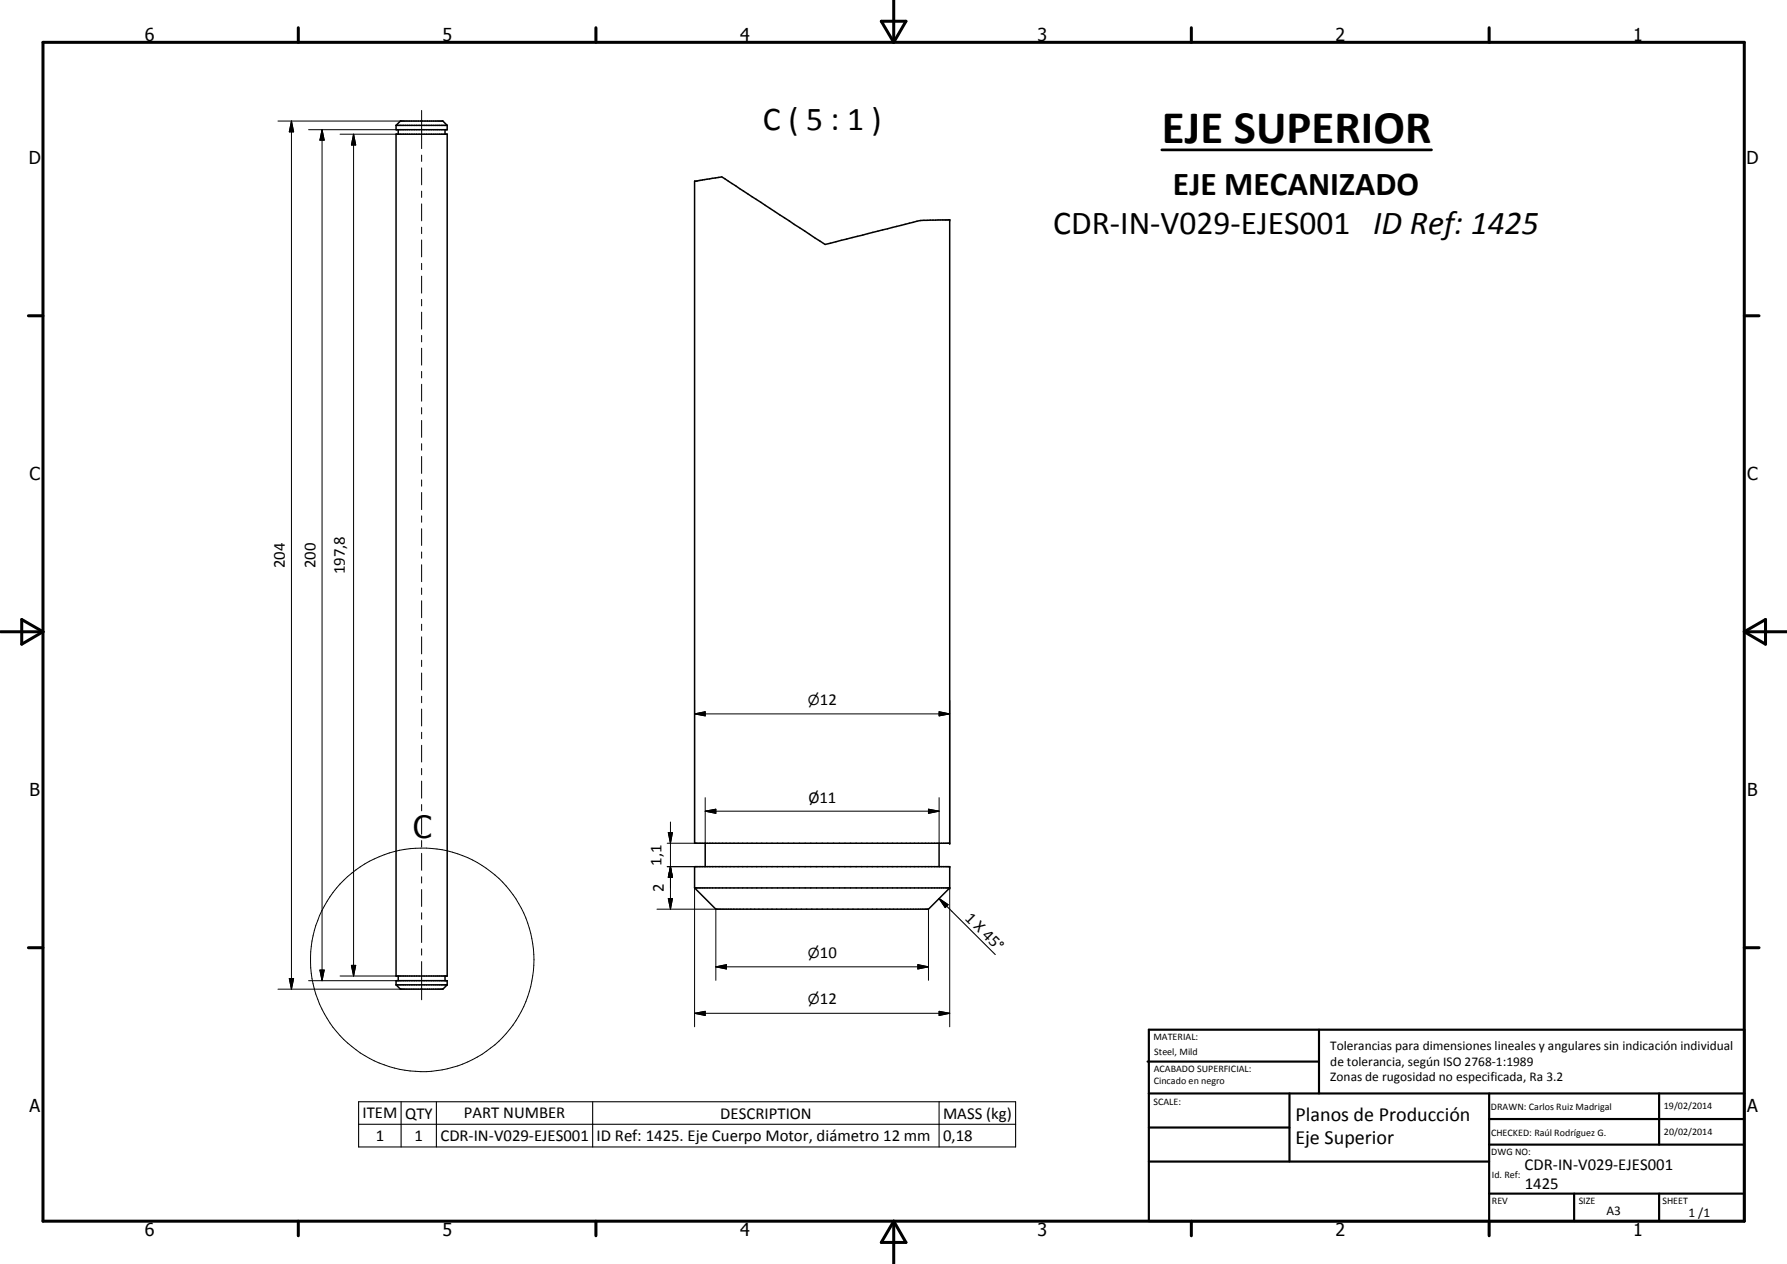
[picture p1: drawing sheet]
<svg xmlns="http://www.w3.org/2000/svg" width="420mm" height="297mm" viewBox="0 0 420 297" stroke-linecap="round" stroke-linejoin="round" font-family="sans-serif">
<g fill="none" stroke="#000" stroke-width=".35">
<path d="M93.1 31.5h12v197.9h-12zM93.1 29.5v1h12v-1M93.1 29.5h12M93.1 29.5l1-1.1h10l1 1.1M93.6 30.5v1M104.6 30.5v1M163.3 42.6l6.4-1 24.3 15.8 19.8-4.9a20.1 20.1 0 0 1 6.7-.8l2.8-.1v146.6h-60zM165.8 198.2v5.5M220.8 198.2v5.5M163.3 208.7v-5h60v5M163.3 208.7h60M163.3 208.7l5 5h50l5-5"/>
<path d="M93.1 231.4v-.9h12v.9M93.1 231.4h12M93.1 231.4l1 1.1h10l1-1.1M93.6 229.4v1.1M104.6 229.4v1.1"/>
</g>
<g fill="#000">
<circle cx="223.3" cy="51.6" r=".18"/>
<circle cx="223.3" cy="198.2" r=".18"/>
<circle cx="223.3" cy="208.7" r=".18"/>
<circle cx="223.3" cy="203.7" r=".18"/>
</g>
<g fill="none" stroke="#000" stroke-width=".71">
<path d="M10.1 9.9h400v277.1h-400zM70.1 6.5v3.4M140.1 6.5v3.4M207.2 5h5.8l-2.9 4.9zM210.1 0v9.9M280.1 6.5v3.4M350.1 6.5v3.4M6.7 74.2h3.4M410.1 74.2h3.5M.1 148.5h10M5.1 145.6l5 2.9-5 2.9zM410.1 148.5h10"/>
<path d="M410.1 148.5l5-2.9v5.8zM6.7 222.7h3.4M410.1 222.7h3.5M70.1 287v3.4M140.1 287v3.4M210.1 287v10M210.1 287l2.9 5h-5.8zM280.1 287v3.4M350.1 287v3.4"/>
</g>
<g fill="none" stroke="#000" stroke-width=".51">
<path d="M269.8 249.5h40.3M270.1 242h140v45h-140zM270.1 257h140M303.2 257v16M310.1 242v15M350.1 257v30M390.1 257v12M270.1 265h33.1M270.1 273h80M350.1 269h60M350.1 263h60M350.1 280.5h60"/>
<path d="M370.1 280.5v6.5M390.1 280.5v6.5"/>
</g>
<g fill="none" stroke="#000" stroke-width=".24">
<path d="M65.4 28.4h28.7M68.5 28.4l.5 2.6h-1zM68.5 28.4v204.1M72.5 30.5h20.6M75.7 30.5l.5 2.4h-1zM75.7 30.5v200M80 31.5h13.1M83.1 31.5l.5 2.6h-1zM83.1 31.5v197.9M99.1 26v8.9M99.1 36.4v1.5M99.1 39.5v3.9"/>
<path d="M99.1 44.9v1.5M99.1 47.9v4M99.1 53.4v1.5M99.1 56.4v4M99.1 61.9v1.5M99.1 64.9v4M99.1 70.4v1.5M99.1 73.4v3.9M99.1 78.8v1.5M99.1 81.8v4M99.1 87.3v1.5M99.1 90.3v4"/>
<path d="M99.1 95.8v1.5M99.1 98.8v4M99.1 104.3v1.5M99.1 107.3v4M99.1 112.8v1.5M99.1 115.7v4.1M99.1 121.2v1.5M99.1 124.2v4M99.1 129.7v1.5M99.1 132.7v4M99.1 138.2v1.5M99.1 141.2v4"/>
<path d="M99.1 146.7v1.5M99.1 149.6v4.1M99.1 155.2v1.4M99.1 158.2v3.9M99.1 163.6v1.5M99.1 166.6v4M99.1 172.1v1.5M99.1 175.1v4M163.3 167.8l2.5-.5v.9zM163.3 167.8h60M163.3 164.6v33.6h-6.4M220.8 167.3l2.5 .5-2.5 .4z"/>
<path d="M223.3 164.6v33.6M99.1 180.6v1.5M99.1 183.6v4M99.1 189.1v1.4M99.1 192.1v3.9M99.1 197.5v1.6M157.1 195.7h1l-.5 2.5zM157.6 193.2v20.5M165.8 190.6l2.5-.4v.9zM165.8 187.5v10.7M165.8 190.6h55M218.3 190.2l2.5 .4-2.5 .5z"/>
<path d="M220.8 187.5v10.7M99.1 200.5v4M99.1 206v1.5M99.1 209v4M99.1 214.5v1.5M99.1 217.5v4M154.5 213.7h13.8v16.7M156.9 203.7h6.4M157.1 211.2h1l-.5 2.5zM157.6 203.7l.5 2.5h-1zM163.3 208.7v32.6M218.3 213.7v16.7"/>
<path d="M223.3 208.7v32.6M65.4 232.5h28.7M68 230h1l-.5 2.5zM72.5 230.5h20.6M75.2 228h1l-.5 2.5zM80 229.4h13.1M82.6 226.9h1l-.5 2.5zM99.1 223v1.5M99.1 226v8.9M163.3 238.1l2.5-.4v.9zM163.3 238.1h60M168.3 227.2l2.5-.5v1z"/>
<path d="M168.3 227.2h50M215.8 226.7l2.5 .5-2.5 .5zM220.8 237.7l2.5 .4-2.5 .5z"/>
<circle cx="99.3" cy="225.6" r="26.3"/>
</g>
<path d="M220.8 211.2l2.1 1.4-.7 .7zM220.8 211.2l13.2 13.1M84.3 258.9h154.5v10.6h-154.5zM94.3 258.9v10.6M102.6 258.9v10.6M139.3 258.9v10.6M220.8 258.9v10.6M84.3 264.2h154.5" fill="none" stroke="#000" stroke-width=".25"/>
<g fill="#000">
<path d="M68.5 28.4l.5 2.6h-1zM75.7 30.5l.5 2.4h-1zM83.1 31.5l.5 2.6h-1zM163.3 167.8l2.5-.5v.9zM220.8 167.3l2.5 .5-2.5 .4zM157.1 195.7h1l-.5 2.5zM165.8 190.6l2.5-.4v.9zM218.3 190.2l2.5 .4-2.5 .5zM157.1 211.2h1l-.5 2.5zM157.6 203.7l.5 2.5h-1zM220.8 211.2l2.1 1.4-.7 .7zM68 230h1l-.5 2.5z"/>
<path d="M75.2 228h1l-.5 2.5zM82.6 226.9h1l-.5 2.5zM163.3 238.1l2.5-.4v.9zM168.3 227.2l2.5-.5v1zM215.8 226.7l2.5 .5-2.5 .5zM220.8 237.7l2.5 .4-2.5 .5z"/>
</g>
<path d="M273.2 35.2h63.4" fill="none" stroke="#000" stroke-width=".63"/>
<text font-size="11" x="273.2" y="33.7">EJE SUPERIOR</text>
<g font-size="7.9">
<text x="179.4" y="30.5">C ( 5 : 1 )</text>
<text x="275.8" y="45.9">EJE MECANIZADO</text>
<text x="247.6" y="54.9">CDR-IN-V029-EJES001 ID Ref: 1425</text>
</g>
<text font-size="7.2" x="97.1" y="196.9">C</text>
<g font-size="4.7">
<text x="304.6" y="263.5">Planos de Producción</text>
<text x="304.6" y="268.9">Eje Superior</text>
</g>
<g font-size="4.2">
<text x="34" y="9.6">6</text>
<text x="104" y="9.6">5</text>
<text x="174" y="9.6">4</text>
<text x="244" y="9.6">3</text>
<text x="314" y="9.6">2</text>
<text x="384" y="9.6">1</text>
<text x="6.8" y="38.7">D</text>
<text x="410.6" y="38.7">D</text>
<text x="7" y="112.9">C</text>
<text x="410.8" y="112.9">C</text>
<text x="7" y="187.1">B</text>
<text x="410.8" y="187.1">B</text>
<text x="7" y="261.4">A</text>
<text x="410.8" y="261.4">A</text>
<text x="34" y="290.4">6</text>
<text x="104" y="290.4">5</text>
<text x="174" y="290.4">4</text>
<text x="244" y="290.4">3</text>
<text x="314" y="290.4">2</text>
<text x="384" y="290.4">1</text>
</g>
<g font-size="3.9">
<text x="67" y="133.5" transform="rotate(-90 67 133.5)">204</text>
<text x="74.2" y="133.5" transform="rotate(-90 74.2 133.5)">200</text>
<text x="81.1" y="135" transform="rotate(-90 81.1 135)">197,8</text>
<text x="192.7" y="165.6">12</text>
<text x="190.1" y="188.7">Ø11</text>
<text x="155.6" y="203.4" transform="rotate(-90 155.6 203.4)">1,1</text>
<text x="156.1" y="209.7" transform="rotate(-90 156.1 209.7)">2</text>
<text x="226.7" y="215.9" transform="rotate(45 226.7 215.9)">1 X 45°</text>
<text x="192.7" y="225">10</text>
<text x="192.7" y="236">12</text>
<text x="85.2" y="262.8">ITEM</text>
<text x="95.2" y="262.8">QTY</text>
<text x="109" y="262.8">PART NUMBER</text>
<text x="169.4" y="262.8">DESCRIPTION</text>
<text x="221.7" y="262.9">MASS (kg)</text>
<text x="88.3" y="268.1">1</text>
<text x="97.5" y="268.1">1</text>
<text x="103.5" y="268.1">CDR-IN-V029-EJES001</text>
<text x="140.3" y="268.2">ID Ref: 1425. Eje Cuerpo Motor, diámetro 12 mm</text>
<text x="221.7" y="268.1">0,18</text>
<text x="358.5" y="275">CDR-IN-V029-EJES001</text>
<text x="358.5" y="279.4">1425</text>
</g>
<g font-size="3.3">
<text x="189.9" y="165.6">n</text>
<text x="189.9" y="225">n</text>
<text x="189.9" y="236">n</text>
</g>
<g font-size="3.1">
<text x="312.7" y="246.8">Tolerancias para dimensiones lineales y angulares sin indicación individual</text>
<text x="312.7" y="250.4">de tolerancia, según ISO 2768-1:1989</text>
<text x="312.7" y="254">Zonas de rugosidad no especificada, Ra 3.2</text>
<text x="377.7" y="285.6">A3</text>
<text x="397" y="285.9">1 /1</text>
</g>
<g font-size="2.4">
<text x="271.2" y="244.4">MATERIAL:</text>
<text x="271.3" y="252">ACABADO SUPERFICIAL:</text>
<text x="271.4" y="247.9">Steel, Mild</text>
<text x="271.3" y="254.6">Cincado en negro</text>
<text x="271.2" y="259.7">SCALE:</text>
<text x="350.6" y="260.8">DRAWN: Carlos Ruiz Madrigal</text>
<text x="391.2" y="260.6">19/02/2014</text>
<text x="350.6" y="266.9">CHECKED: Raúl Rodríguez G.</text>
<text x="391.2" y="266.7">20/02/2014</text>
<text x="350.6" y="271.4">DWG NO:</text>
<text x="350.8" y="276.9">Id. Ref:</text>
<text x="350.8" y="282.8">REV</text>
<text x="371.2" y="282.9">SIZE</text>
<text x="390.9" y="282.9">SHEET</text>
</g>
</svg>
